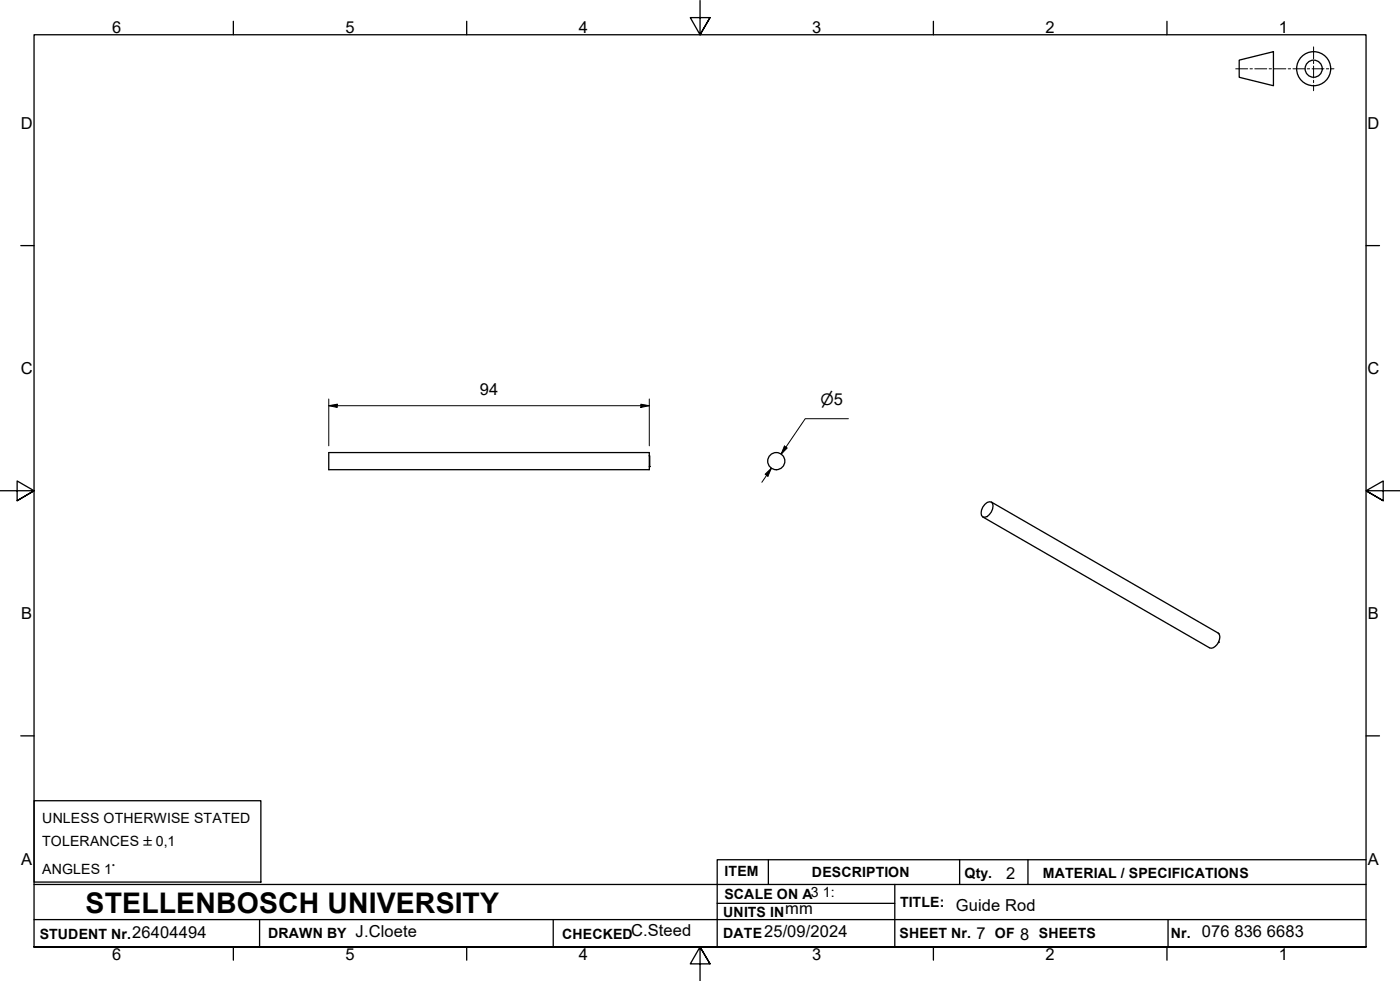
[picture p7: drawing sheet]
<svg xmlns="http://www.w3.org/2000/svg" width="410mm" height="287mm" viewBox="0 0 410 287" stroke-linecap="round" stroke-linejoin="round" font-family="sans-serif">
<!-- layer: Hidden Edges(ISO) -->
<path d="M190.1 136.6h.1M190.1 136.5h.1" fill="none" stroke="#000" stroke-width=".29"/>
<!-- layer: Visible Edges(ISO) -->
<g fill="none" stroke="#000" stroke-width=".38">
<path d="M190.1 133.4l.1 3.1zM190.1 133.4v-.9h-93.8v5h93.8l.1-1M287.8 151.3l66.3 38.3a2.18 2.18 0 0 0 2.7-1.6M288.4 147.7l.7-.6 1.2-.1a2.55 2.55 0 0 1-.6 3.6l-.6 .6-1.3 .1a2.55 2.55 0 0 1 .6-3.6zM290.3 147l66.5 38.4M356.8 185.4a2.24 2.24 0 0 1 0 2.6M356.8 188l-.1 .1M356.8 185.4l.1 .1M356.8 188h.1M356.9 187.8v.2"/>
<circle cx="227.3" cy="135" r="2.51"/>
</g>
<!-- layer: Border_0 -->
<g fill="none" stroke="#000" stroke-width=".38">
<path d="M68.3 6.2v4M136.7 6.2v4M205 .1v10.1l-2.9-5h5.8l-2.9 5 2.9-5M273.3 6.2v4M341.7 6.2v4M6.1 71.9h3.9M400 71.9h3.9M0 143.7h10l-5-2.9v5.8l5-2.9-5 2.9M410 143.7h-10l5-2.9v5.8l-5-2.9 5 2.9M6.1 215.4h3.9M400 215.4h3.9M10 277.2v-267h390v267h-390h390"/>
<path d="M68.3 277.2v3.9M136.7 277.2v3.9M273.3 277.2v3.9M341.7 277.2v3.9M207.9 282.1l-2.9-4.9 2.9 4.9h-5.8l2.9-4.9v10"/>
</g>
<!-- layer: Sketch Geometry(ISO) -->
<g fill="none" stroke="#000" stroke-width=".38">
<path d="M362.8 17.6l10.1-2.5v10l-10.1-2.5zM10 234.4h66.4v23.8h-66.4zM10 258.9h390M225 251.7v7.2M262 258.9v18.3M281 251.7v7.2M301 251.7v7.2M400 251.7h-190v25.5M10 277.2h390M10 269.2h390M76 269.2v8M162 269.2v8"/>
<path d="M210 264.4h52M342 269.2v8"/>
<circle cx="384.7" cy="20.1" r="5"/>
<circle cx="384.7" cy="20.1" r="2.51"/>
</g>
<g fill="none" stroke="#000" stroke-width=".29">
<path d="M384.6 13.7v3.5M384.6 17.9v.7M384.6 19.3v3.5M361.8 20.1h3.5M366 20.1h.7M367.4 20.1h3.5M371.6 20.1h.7M373 20.1h3.5M377.2 20.1h.7M378.6 20.1h3.5M382.8 20.1h.7M384.2 20.1h3.5"/>
<path d="M384.6 23.5v.7M384.6 24.9v1.7M388.4 20.1h.7M389.8 20.1h.8"/>
</g>
<!-- layer: Dimensions(ISO) -->
<path d="M96.3 118.8l2.4-.5v1zM96.3 118.8h93.8M96.3 116.8v13.7M187.6 118.3l2.5 .5-2.5 .5zM190.1 116.8v13.7M224 138.8l1.9-1.8-1 2.4zM225.9 137l-2.8 4.2M229.7 130.6l.8 .5-1.8 1.8zM248.4 122.6h-12.6l-7.1 10.3 1.4-2" fill="none" stroke="#000" stroke-width=".29"/>
<path d="M96.3 118.8l2.4-.5v1zM187.6 118.3l2.5 .5-2.5 .5zM224 138.8l1.9-1.8-1 2.4zM229.7 130.6l.8 .5-1.8 1.8z" fill="#000"/>
<text font-size="8.3" x="25.1" y="267.2">STELLENBOSCH UNIVERSITY</text>
<g font-size="4.8">
<text x="32.8" y="9.7">6</text>
<text x="101.2" y="9.7">5</text>
<text x="169.5" y="9.7">4</text>
<text x="237.8" y="9.7">3</text>
<text x="306.1" y="9.7">2</text>
<text x="374.5" y="9.7">1</text>
<text x="6.1" y="37.8">D</text>
<text x="400.4" y="37.8">D</text>
<text x="6.1" y="109.6">C</text>
<text x="400.4" y="109.6">C</text>
<text x="140.5" y="115.7">94</text>
<text x="6.2" y="181.3">B</text>
<text x="400.5" y="181.3">B</text>
<text x="6.2" y="253.1">A</text>
<text x="294.6" y="257.4">2</text>
<text x="400.5" y="253.1">A</text>
<text x="229.9" y="267.6">mm</text>
<text x="279.9" y="266.7">Guide Rod</text>
<text x="38.7" y="274.5">26404494</text>
<text x="104.1" y="274.2">J.Cloete</text>
<text x="184.8" y="274">C.Steed</text>
<text x="223.7" y="274.2">25/09/2024</text>
<text x="285.9" y="274.8">7</text>
<text x="298.7" y="275.1">8</text>
<text x="351.9" y="274.3">076</text>
<text x="361.4" y="274.3">836</text>
<text x="371" y="274.3">6683</text>
<text x="32.8" y="281.1">6</text>
<text x="101.2" y="281.1">5</text>
<text x="169.5" y="281.1">4</text>
<text x="237.8" y="281.1">3</text>
<text x="306.1" y="281.1">2</text>
<text x="374.5" y="281.1">1</text>
</g>
<text font-size="4.6" x="240.3" y="118.7">⌀5</text>
<g font-size="4.1">
<text x="12.4" y="240.8">UNLESS OTHERWISE STATED</text>
<text x="12.4" y="247.7">TOLERANCES ±0,1</text>
<text x="12.4" y="255.9">ANGLES 1°</text>
<text x="212.2" y="256.5">ITEM</text>
<text x="237.7" y="256.7">DESCRIPTION</text>
<text x="282.4" y="256.9">Qty.</text>
<text x="305.4" y="256.9">MATERIAL / SPECIFICATIONS</text>
<text x="212.1" y="263">SCALE ON A3</text>
<text x="240.9" y="262.5">1:</text>
<text x="211.8" y="268.4">UNITS IN</text>
<text x="263.5" y="265.6">TITLE:</text>
<text x="11.6" y="274.8">STUDENT Nr.</text>
<text x="78.5" y="274.6">DRAWN BY</text>
<text x="164.6" y="274.8">CHECKED</text>
<text x="211.8" y="274.6">DATE</text>
<text x="263.4" y="274.6">SHEET Nr.</text>
<text x="291.3" y="274.6">OF</text>
<text x="304.2" y="274.6">SHEETS</text>
<text x="342.8" y="274.5">Nr.</text>
</g>
</svg>
